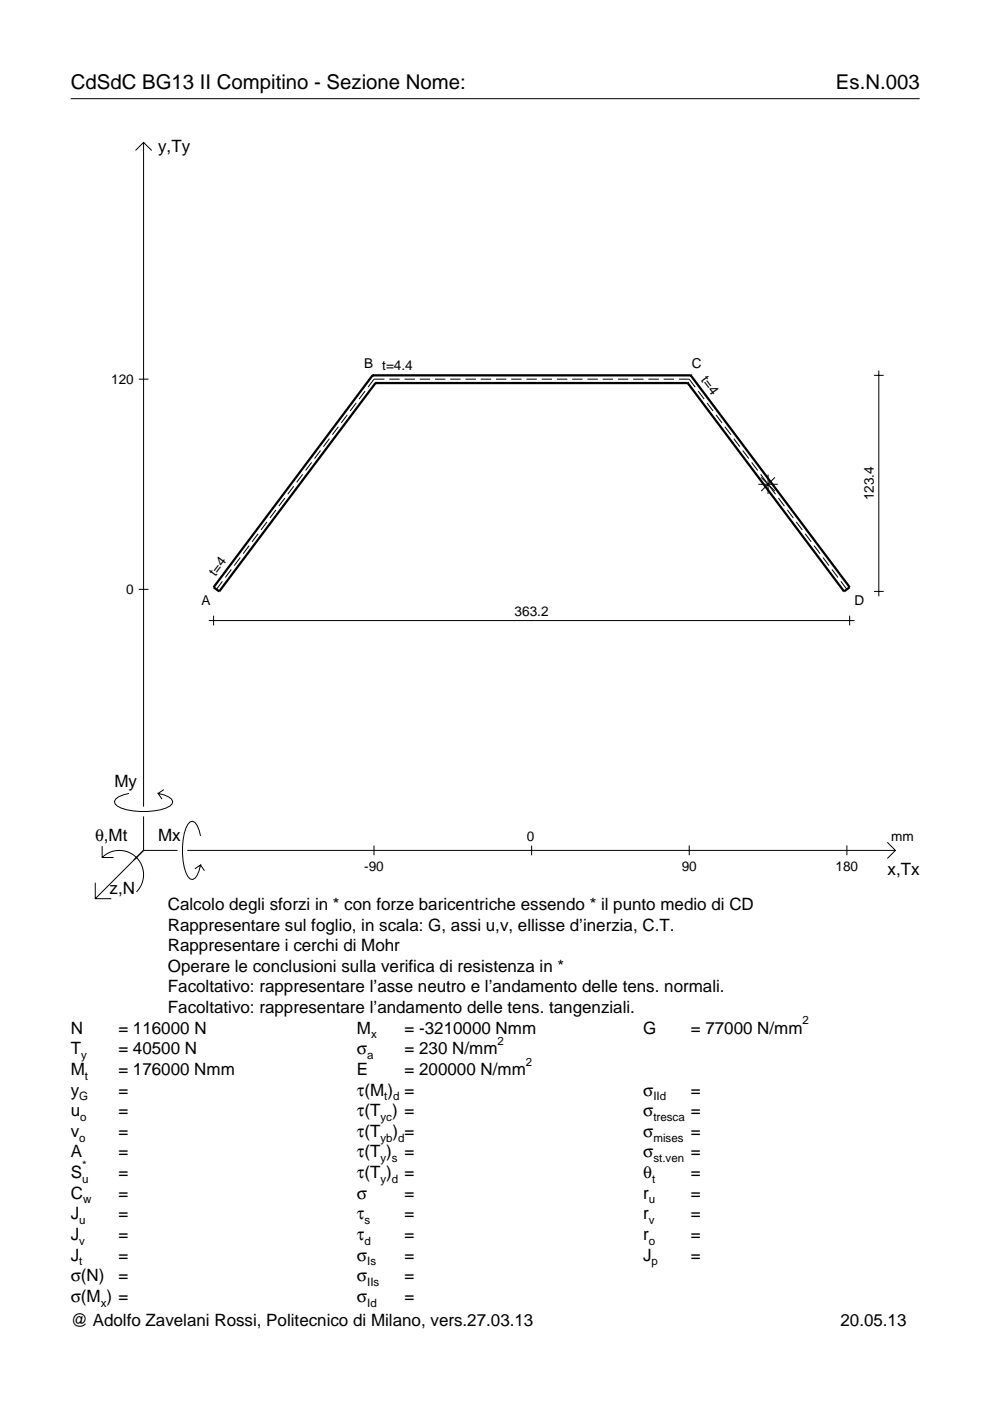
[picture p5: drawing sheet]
<svg xmlns="http://www.w3.org/2000/svg" width="210mm" height="297mm" viewBox="0 0 210 297" stroke-linecap="round" stroke-linejoin="round" font-family="sans-serif">
<g fill="none" stroke="#000" stroke-width=".21">
<path d="M15 20.9h180M28.7 31.9l1.7-1.7 1.8 1.7M30.4 30.2v140.8M185.3 79.6h2.1M186.3 78.6v47.8M29.4 80.4h2.1M66.1 98l-1.3 1.7M68 95.5l-1.3 1.7M69.8 93l-1.2 1.7M71.7 90.5l-1.2 1.7M73.6 88l-1.2 1.7M75.5 85.4l-1.3 1.7"/>
<path d="M77.4 82.9l-1.3 1.7M81.5 80.4h-2.2l-1.3 1.7M82.5 80.4h2.2M85.8 80.4h2.2M89 80.4h2.2M92.2 80.4h2.2M95.5 80.4h2.2M98.7 80.4h2.2M101.9 80.4h2.2M105.2 80.4h2.2M108.4 80.4h2.2M111.6 80.4h2.2"/>
<path d="M114.8 80.4h2.2M118.1 80.4h2.2M121.3 80.4h2.2M124.5 80.4h2.2M127.8 80.4h2.2M131 80.4h2.2M134.2 80.4h2.2M137.5 80.4h2.2M140.7 80.4h2.2M143.9 80.4h2.2l1.3 1.7M148 82.9l1.3 1.7M149.9 85.4l1.3 1.7"/>
<path d="M151.8 88l1.3 1.7M153.7 90.5l1.3 1.7M155.6 93l1.3 1.7M157.5 95.5l1.3 1.7M159.4 98l1.2 1.7M50.9 118.2l-1.2 1.7M52.8 115.7l-1.2 1.7M54.7 113.2l-1.3 1.7M56.6 110.7l-1.3 1.6M58.5 108.1l-1.3 1.7M60.4 105.6l-1.3 1.7M62.3 103.1l-1.3 1.7"/>
<path d="M64.2 100.6l-1.3 1.7M160.8 102.7h4.1M161.3 100.6l1.2 1.7M161.4 101.2l2.9 2.9M162.8 100.6v4.1M163.2 103.1l1.2 1.7M164.3 101.2l-2.9 2.9M165 105.6l1.3 1.7M166.9 108.1l1.3 1.7M168.8 110.7l1.3 1.6M170.7 113.2l1.3 1.7M172.6 115.7l1.3 1.7"/>
<path d="M174.5 118.2l1.3 1.7M29.4 125h2.1M44.3 131.6h136.9M45.3 130.5v2.1M47.2 123.3l-1.3 1.7M49 120.7l-1.2 1.7M176.4 120.7l1.3 1.7M178.3 123.3l1.3 1.7M180.1 130.5v2.1M185.3 125.4h2.1M21.7 179.4v2.4h2.4M27.3 168.2a3.6 3.6 0 0 0-3 1.7l.1 .5a5.6 5.6 0 0 0 3.8 1.5 13.4 13.4 0 0 0 7.8-1l.5-.5 .1-.5a3.6 3.6 0 0 0-3.1-1.7l.8 1.2"/>
<path d="M30.4 173.1v7.2M34.7 167.4l-1.2 .8M42.5 177.2a3.6 3.6 0 0 0-1.7-3.1l-.5 .2a5.7 5.7 0 0 0-1.5 3.7 13.3 13.3 0 0 0 1 7.9l.5 .5 .5 .1a3.6 3.6 0 0 0 1.7-3.1l-1.2 .8M79.3 179.3v2M112.7 179.3v2M146.1 179.3v2M179.6 179.3v2M188.1 178.6l1.7 1.7-1.7 1.7M20.2 187.2v3.3h3.4M21.7 181.8a5.1 5.1 0 0 1 7.2 0 5.1 5.1 0 0 1 0 7.3M30.4 180.3l-10.2 10.2M30.4 180.3h7.2"/>
<path d="M39.7 180.3h150.1M42.5 183.4l.8 1.2"/>
</g>
<path d="M79 79.6h.1M79 79.6l-33.7 44.9 1.2 .9 33.1-44.2M79 79.6h67.4M146.4 79.6h.1M146.4 79.6l33.7 44.9-1.1 .9-33.2-44.2M79.6 81.2h.1M79.6 81.2h66.2M145.8 81.2h.1" fill="none" stroke="#000" stroke-width=".48"/>
<g font-size="4.3">
<text x="15" y="18.9">CdSdC BG13 II Compitino - Sezione Nome:</text>
<text x="177.2" y="18.9">Es.N.003</text>
</g>
<g font-size="3.6">
<text x="33.5" y="32.3">y,Ty</text>
<text x="24.3" y="166.9">My</text>
<text x="20.1" y="178.2">θ,Mt</text>
<text x="33.5" y="178.2">Mx</text>
<text x="188.2" y="185.5">x,Tx</text>
<text x="23.2" y="189.6">z,N</text>
<text x="35.6" y="192.9">Calcolo degli sforzi in * con forze baricentriche essendo * il punto medio di CD</text>
<text x="35.6" y="197.3">Rappresentare sul foglio, in scala: G, assi u,v, ellisse d’inerzia, C.T.</text>
<text x="35.6" y="201.7">Rappresentare i cerchi di Mohr</text>
<text x="35.6" y="206">Operare le conclusioni sulla verifica di resistenza in *</text>
<text x="35.6" y="210.4">Facoltativo: rappresentare l’asse neutro e l’andamento delle tens. normali.</text>
<text x="35.6" y="214.8">Facoltativo: rappresentare l’andamento delle tens. tangenziali.</text>
<text x="15" y="219.2">N</text>
<text x="25.1" y="219.2">= 116000 N</text>
<text x="75.7" y="219.2">M</text>
<text x="85.8" y="219.2">= -3210000 Nmm</text>
<text x="136.4" y="219.2">G</text>
<text x="146.5" y="219.2">= 77000 N/mm</text>
<text x="15" y="227.9">M</text>
<text x="15" y="223.5">T</text>
<text x="25.1" y="223.5">= 40500 N</text>
<text x="25.1" y="227.9">= 176000 Nmm</text>
<text x="75.7" y="223.5">σ</text>
<text x="75.7" y="227.9">E</text>
<text x="85.8" y="223.5">= 230 N/mm</text>
<text x="85.8" y="227.9">= 200000 N/mm</text>
<text x="15" y="232.3">y</text>
<text x="25.1" y="232.3">=</text>
<text x="75.7" y="232.3">τ(M ) =</text>
<text x="136.4" y="232.3">σ</text>
<text x="146.5" y="232.3">=</text>
<text x="15" y="236.7">u</text>
<text x="25.1" y="236.7">=</text>
<text x="75.7" y="236.7">τ(T ) =</text>
<text x="136.4" y="236.7">σ</text>
<text x="146.5" y="236.7">=</text>
<text x="15" y="241">v</text>
<text x="15" y="245.4">A</text>
<text x="25.1" y="241">=</text>
<text x="25.1" y="245.4">=</text>
<text x="75.7" y="245.4">τ(T )</text>
<text x="75.7" y="241">τ(T</text>
<text x="83.3" y="241">) =</text>
<text x="85.8" y="245.4">=</text>
<text x="136.4" y="241">σ</text>
<text x="136.4" y="245.4">σ</text>
<text x="146.5" y="241">=</text>
<text x="146.5" y="245.4">=</text>
<text x="15" y="249.8">S</text>
<text x="25.1" y="249.8">=</text>
<text x="75.7" y="249.8">τ(T )</text>
<text x="85.8" y="249.8">=</text>
<text x="136.4" y="249.8">θ</text>
<text x="146.5" y="249.8">=</text>
<text x="15" y="254.2">C</text>
<text x="25.1" y="254.2">=</text>
<text x="75.7" y="254.2">σ</text>
<text x="85.8" y="254.2">=</text>
<text x="136.4" y="254.2">r</text>
<text x="146.5" y="254.2">=</text>
<text x="15" y="258.5">J</text>
<text x="15" y="262.9">J</text>
<text x="25.1" y="258.5">=</text>
<text x="25.1" y="262.9">=</text>
<text x="75.7" y="258.5">τ</text>
<text x="75.7" y="262.9">τ</text>
<text x="85.8" y="258.5">=</text>
<text x="85.8" y="262.9">=</text>
<text x="136.4" y="258.5">r</text>
<text x="136.4" y="262.9">r</text>
<text x="146.5" y="258.5">=</text>
<text x="146.5" y="262.9">=</text>
<text x="15" y="267.3">J</text>
<text x="25.1" y="267.3">=</text>
<text x="75.7" y="267.3">σ</text>
<text x="85.8" y="267.3">=</text>
<text x="136.4" y="267.3">J</text>
<text x="146.5" y="267.3">=</text>
<text x="15" y="271.7">σ(N)</text>
<text x="25.1" y="271.7">=</text>
<text x="75.7" y="271.7">σ</text>
<text x="85.8" y="271.7">=</text>
<text x="15" y="281.2">@ Adolfo Zavelani Rossi, Politecnico di Milano, vers.27.03.13</text>
<text x="15" y="276">σ(M ) =</text>
<text x="75.7" y="276">σ</text>
<text x="85.8" y="276">=</text>
<text x="178.2" y="281.2">20.05.13</text>
</g>
<g font-size="2.9">
<text x="23.6" y="81.4">120</text>
<text x="77.2" y="78.1">B t=4.4</text>
<text x="146.7" y="78.1">C</text>
<text x="148.5" y="80.6" transform="rotate(53 148.5 80.6)">t=4</text>
<text x="185.3" y="106.1" transform="rotate(-90 185.3 106.1)">123.4</text>
<text x="26.8" y="126">0</text>
<text x="45.7" y="122.2" transform="rotate(-53 45.7 122.2)">t=4</text>
<text x="42.7" y="128.2">A</text>
<text x="109.1" y="130.5">363.2</text>
<text x="181.2" y="128.2">D</text>
<text x="111.7" y="178.2">0</text>
<text x="189" y="178.2">mm</text>
<text x="77.2" y="184.7">-90</text>
<text x="144.5" y="184.7">90</text>
<text x="177.2" y="184.7">180</text>
</g>
<g font-size="2.4">
<text x="78.7" y="220.2">x</text>
<text x="105.5" y="221.5">2</text>
<text x="170.2" y="217.2">2</text>
<text x="17.2" y="224.5">y</text>
<text x="77.9" y="224.5">a</text>
<text x="111.5" y="225.9">2</text>
<text x="16.8" y="233.3">G</text>
<text x="18" y="228.9">t</text>
<text x="81.5" y="233.3">t d</text>
<text x="138.5" y="233.3">IId</text>
<text x="17" y="237.7">o</text>
<text x="80.7" y="237.7">yc</text>
<text x="138.5" y="237.7">tresca</text>
<text x="16.8" y="242">o</text>
<text x="80.7" y="242">yb d</text>
<text x="138.5" y="242">mises</text>
<text x="17.4" y="250.8">u</text>
<text x="17.4" y="247.8">*</text>
<text x="80.7" y="246.4">y s</text>
<text x="80.7" y="250.8">y d</text>
<text x="138.2" y="250.8">t</text>
<text x="138.5" y="246.4">st.ven</text>
<text x="17.6" y="255.2">w</text>
<text x="137.6" y="255.2">u</text>
<text x="16.8" y="259.5">u</text>
<text x="16.8" y="263.9">v</text>
<text x="77.3" y="259.5">s</text>
<text x="77.3" y="263.9">d</text>
<text x="137.6" y="259.5">v</text>
<text x="137.6" y="263.9">o</text>
<text x="16.8" y="268.3">t</text>
<text x="77.9" y="268.3">Is</text>
<text x="138.2" y="268.3">p</text>
<text x="77.9" y="272.7">IIs</text>
<text x="21.4" y="277">x</text>
<text x="77.9" y="277">Id</text>
</g>
</svg>
